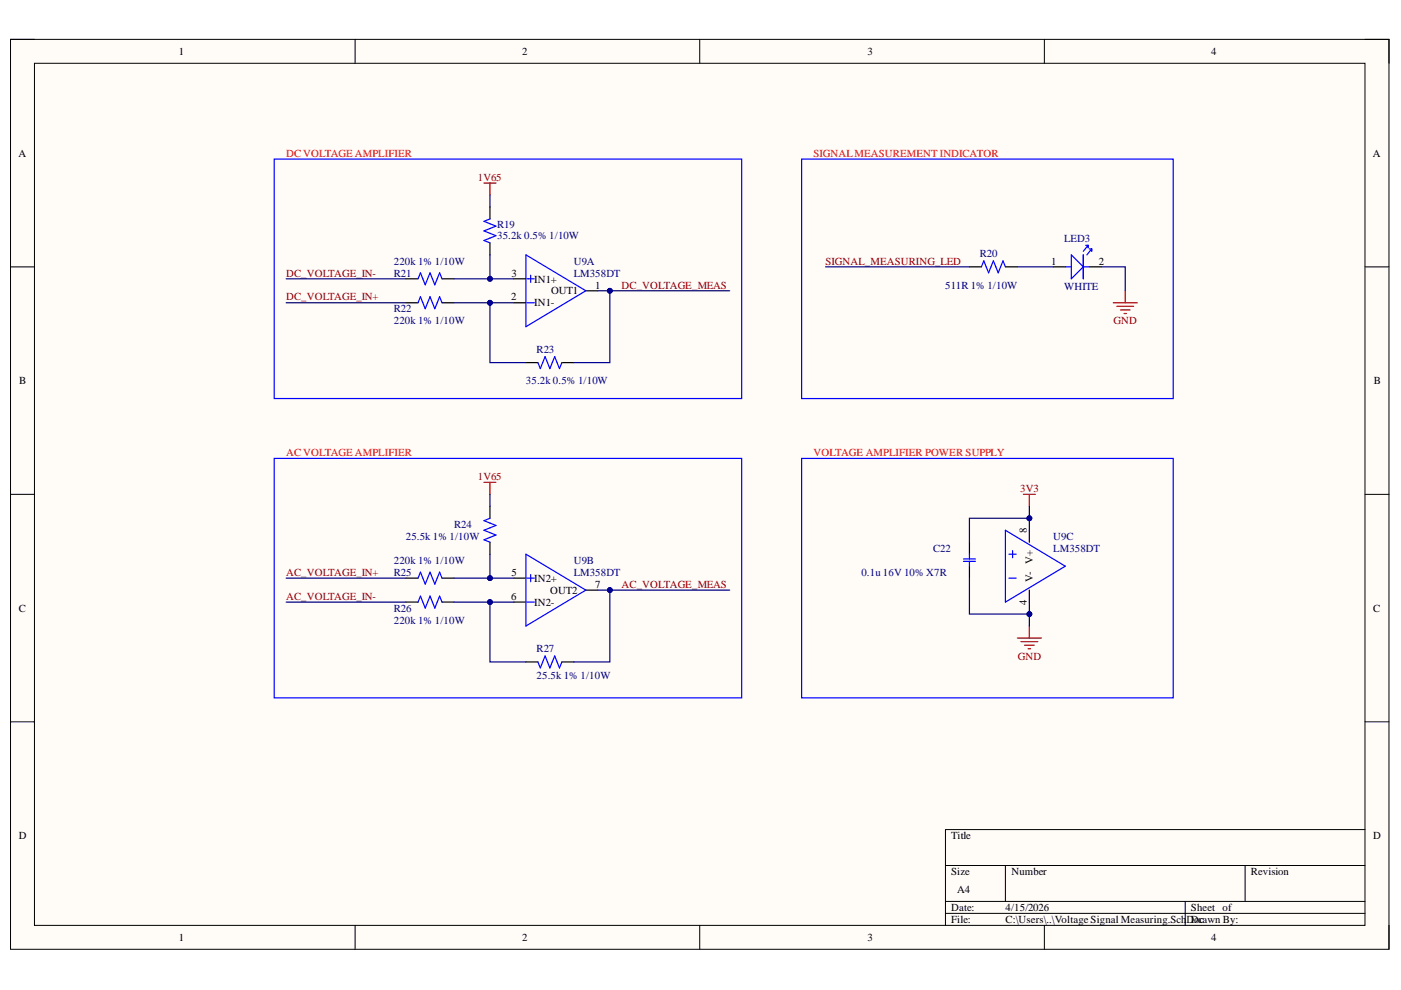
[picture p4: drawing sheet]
<svg xmlns="http://www.w3.org/2000/svg" width="297mm" height="210mm" viewBox="0 0 297 210" stroke-linecap="round" stroke-linejoin="round" font-family="sans-serif">
<path d="M2.2 8.3h292.3v193h-292.3z" fill-rule="evenodd" fill="#fffcf8"/>
<path d="M2.2 8.3h292.3v193h-292.3z" fill="none" stroke="#000" stroke-width=".21"/>
<path d="M7.3 13.4h282.1v182.8h-282.1z" fill-rule="evenodd" fill="#fffcf8"/>
<g fill="none" stroke="#000" stroke-width=".21">
<path d="M2.2 8.3h5.1M7.3 13.4h282.1v182.8h-282.1zM75.3 8.3v5.1M148.4 8.3v5.1M221.4 8.3v5.1M289.4 8.3h5.1v5.1M2.2 56.6h5.1M289.4 56.6h5.1M2.2 104.8h5.1M289.4 104.8h5.1M2.2 153h5.1M289.4 153h5.1"/>
<path d="M289.4 175.9h-88.9v20.3M75.3 196.2v5.1M148.4 196.2v5.1M200.5 183.5h88.9M200.5 191.1h88.9M200.5 193.7h88.9M213.2 183.5v7.6M221.4 196.2v5.1M251.3 191.1v5.1M264 183.5v7.6M294.5 196.2v5.1"/>
</g>
<g fill="none" stroke="#000" stroke-width=".25">
<path d="M86.1 59.1h2.5M93.7 59.1h2.6M103.9 43.9v2.5M103.9 51.5v2.5M109 59.1h2.5M205.5 56.6h2.6M213.2 56.6h2.5M223.3 56.6h2.6M230.9 56.6h2.6M86.1 64.2h2.5M93.7 64.2h2.6M109 64.2h2.5"/>
<path d="M111.5 76.9h2.5M119.1 76.9h2.6M124.2 61.7h2.6M103.9 107.3v2.6M103.9 115v2.5M205.5 115v2.5M218.2 112.4v2.6M86.1 122.6h2.5M86.1 127.7h2.5M93.7 122.6h2.6M93.7 127.7h2.6M109 122.6h2.5"/>
<path d="M109 127.7h2.5M124.2 125.1h2.6M205.5 120v2.6M218.2 125.1v2.6M111.5 140.3h2.5M119.1 140.3h2.6"/>
</g>
<g fill="none" stroke="#00f" stroke-width=".25">
<path d="M58.1 33.7h99.1v50.8h-99.1zM88.6 59.1l.5-1.3 1.1 2.6 1-2.6 1 2.6 1-2.6 .5 1.3M103.9 46.4l-1.3 .5 2.5 1-2.5 1.1 2.5 1-2.5 1 1.3 .5M111.5 54l12.7 7.7-12.7 7.6zM111.8 59.1h1.5M112.5 58.4v1.5M208.1 56.6l.5-1.3 1 2.5 1-2.5 1 2.5 1.1-2.5 .5 1.3M225.9 56.6h1.2M227.1 54l2.6 2.6-2.6 2.5zM229.7 56.6h1.2M229.7 54v5.1M230.2 52h.5"/>
<path d="M230.7 52l-1 1.3M230.7 52v.5M230.9 52.8h.6M231.5 52.8l-1.1 1.2M231.5 52.8v.5M88.6 64.2l.5-1.3 1.1 2.6 1-2.6 1 2.6 1-2.6 .5 1.3M111.8 64.2h1.5M114 76.9l.6 1.3 1-2.6 1 2.6 1-2.6 1 2.6 .5-1.3M58.1 97.2h99.1v50.8h-99.1zM170 97.2h78.7v50.8h-78.7zM103.9 109.9l-1.3 .5 2.5 1-2.5 1 2.5 1-2.5 1.1 1.3 .5M111.5 117.5l12.7 7.6-12.7 7.6z"/>
<path d="M204.3 118.5h2.5M204.3 119h2.5M205.5 117.5v1M205.5 119v1M213.2 112.4l12.7 7.6-12.7 7.7zM213.9 117.5h1.5M214.7 116.7v1.6M88.6 122.6l.5-1.3 1.1 2.5 1-2.5 1 2.5 1-2.5 .5 1.3M88.6 127.7l.5-1.3 1.1 2.5 1-2.5 1 2.5 1-2.5 .5 1.3M111.8 122.6h1.5M111.8 127.7h1.5M112.5 121.8v1.5"/>
<path d="M213.9 122.6h1.5M114 140.3l.6 1.3 1-2.5 1 2.5 1-2.5 1 2.5 .5-1.3"/>
</g>
<g fill="none" stroke="#800000" stroke-width=".25">
<path d="M102.6 38.8h2.5M103.9 38.8v2.5M236 64.2h5.1M236.8 65h3.6M237.6 65.7h2M238.3 66.5h.5M238.6 61.7v2.5M102.6 102.3h2.5M103.9 102.3v2.5M217 104.8h2.5M218.2 104.8v2.6M215.7 135.3h5.1"/>
<path d="M216.5 136h3.5M217.2 136.8h2.1M218 137.6h.5M218.2 132.7v2.6"/>
</g>
<path d="M103.9 41.3v2.6M103.9 117.5v5.1h-7.6" fill="none" stroke="#000080" stroke-width=".25"/>
<circle cx="103.9" cy="122.6" r=".51" fill="#000080"/>
<circle cx="103.9" cy="122.6" r=".51" fill="none" stroke="#000080" stroke-width=".21"/>
<path d="M96.3 64.2h12.7M103.9 104.8v2.5" fill="none" stroke="#000080" stroke-width=".25"/>
<circle cx="103.9" cy="64.2" r=".51" fill="#000080"/>
<circle cx="103.9" cy="64.2" r=".51" fill="none" stroke="#000080" stroke-width=".21"/>
<path d="M103.9 64.2v12.7h7.6" fill="none" stroke="#000080" stroke-width=".25"/>
<circle cx="103.9" cy="64.2" r=".51" fill="#000080"/>
<circle cx="103.9" cy="64.2" r=".51" fill="none" stroke="#000080" stroke-width=".21"/>
<path d="M129.3 61.7v15.2h-7.6" fill="none" stroke="#000080" stroke-width=".25"/>
<circle cx="129.3" cy="61.7" r=".51" fill="#000080"/>
<circle cx="129.3" cy="61.7" r=".51" fill="none" stroke="#000080" stroke-width=".21"/>
<path d="M103.9 54v5.1" fill="none" stroke="#000080" stroke-width=".25"/>
<circle cx="103.9" cy="59.1" r=".51" fill="#000080"/>
<circle cx="103.9" cy="59.1" r=".51" fill="none" stroke="#000080" stroke-width=".21"/>
<path d="M96.3 59.1h12.7" fill="none" stroke="#000080" stroke-width=".25"/>
<circle cx="103.9" cy="59.1" r=".51" fill="#000080"/>
<circle cx="103.9" cy="59.1" r=".51" fill="none" stroke="#000080" stroke-width=".21"/>
<path d="M126.8 61.7h27.9" fill="none" stroke="#000080" stroke-width=".25"/>
<circle cx="129.3" cy="61.7" r=".51" fill="#000080"/>
<circle cx="129.3" cy="61.7" r=".51" fill="none" stroke="#000080" stroke-width=".21"/>
<path d="M103.9 122.6h5.1" fill="none" stroke="#000080" stroke-width=".25"/>
<circle cx="103.9" cy="122.6" r=".51" fill="#000080"/>
<circle cx="103.9" cy="122.6" r=".51" fill="none" stroke="#000080" stroke-width=".21"/>
<path d="M96.3 127.7h12.7" fill="none" stroke="#000080" stroke-width=".25"/>
<circle cx="103.9" cy="127.7" r=".51" fill="#000080"/>
<circle cx="103.9" cy="127.7" r=".51" fill="none" stroke="#000080" stroke-width=".21"/>
<path d="M103.9 127.7v12.6h7.6" fill="none" stroke="#000080" stroke-width=".25"/>
<circle cx="103.9" cy="127.7" r=".51" fill="#000080"/>
<circle cx="103.9" cy="127.7" r=".51" fill="none" stroke="#000080" stroke-width=".21"/>
<path d="M126.8 125.1h2.5v15.2h-7.6" fill="none" stroke="#000080" stroke-width=".25"/>
<circle cx="129.3" cy="125.1" r=".51" fill="#000080"/>
<circle cx="129.3" cy="125.1" r=".51" fill="none" stroke="#000080" stroke-width=".21"/>
<path d="M129.3 125.1h25.4" fill="none" stroke="#000080" stroke-width=".25"/>
<circle cx="129.3" cy="125.1" r=".51" fill="#000080"/>
<circle cx="129.3" cy="125.1" r=".51" fill="none" stroke="#000080" stroke-width=".21"/>
<path d="M218.2 107.4v5M60.7 122.6h25.4M60.7 127.7h25.4" fill="none" stroke="#000080" stroke-width=".25"/>
<circle cx="218.2" cy="109.9" r=".51" fill="#000080"/>
<circle cx="218.2" cy="109.9" r=".51" fill="none" stroke="#000080" stroke-width=".21"/>
<path d="M218.2 127.7v5" fill="none" stroke="#000080" stroke-width=".25"/>
<circle cx="218.2" cy="130.2" r=".51" fill="#000080"/>
<circle cx="218.2" cy="130.2" r=".51" fill="none" stroke="#000080" stroke-width=".21"/>
<path d="M218.2 109.9h-12.7v5.1" fill="none" stroke="#000080" stroke-width=".25"/>
<circle cx="218.2" cy="109.9" r=".51" fill="#000080"/>
<circle cx="218.2" cy="109.9" r=".51" fill="none" stroke="#000080" stroke-width=".21"/>
<path d="M205.5 122.6v7.6h12.7" fill="none" stroke="#000080" stroke-width=".25"/>
<circle cx="218.2" cy="130.2" r=".51" fill="#000080"/>
<circle cx="218.2" cy="130.2" r=".51" fill="none" stroke="#000080" stroke-width=".21"/>
<path d="M60.7 59.1h25.4M175 56.6h30.5M215.7 56.6h7.6M233.5 56.6h5.1v5.1M60.7 64.2h25.4" fill="none" stroke="#000080" stroke-width=".25"/>
<path d="M170 33.7h78.7v50.8h-78.7z" fill="none" stroke="#00f" stroke-width=".25"/>
<g font-size="2.3">
<text x="37.9" y="11.7">1</text>
<text x="110.7" y="11.7">2</text>
<text x="183.9" y="11.7">3</text>
<text x="256.8" y="11.7">4</text>
<text x="3.9" y="33.3">A</text>
<text x="291.1" y="33.3">A</text>
<text x="108.4" y="58.6">3</text>
<text x="113.3" y="59.9">IN1+</text>
<text x="222.9" y="56.1">1</text>
<text x="233" y="56.1">2</text>
<text x="108.4" y="63.7">2</text>
<text x="113.3" y="65">IN1-</text>
<text x="116.8" y="62.4">OUT1</text>
<text x="126.2" y="61.2">1</text>
<text x="4.1" y="81.5">B</text>
<text x="291.3" y="81.5">B</text>
<text x="217.7" y="113" transform="rotate(-90 217.7 113)">8</text>
<text x="108.4" y="122.1">5</text>
<text x="113.3" y="123.4">IN2+</text>
<text x="116.7" y="125.9">OUT2</text>
<text x="126.2" y="124.6">7</text>
<text x="219" y="123.4" transform="rotate(-90 219 123.4)">V- V+</text>
<text x="4" y="129.7">C</text>
<text x="108.4" y="127.2">6</text>
<text x="113.3" y="128.4">IN2-</text>
<text x="217.7" y="128.2" transform="rotate(-90 217.7 128.2)">4</text>
<text x="291.2" y="129.7">C</text>
<text x="4" y="178">D</text>
<text x="201.7" y="178">Title</text>
<text x="291.2" y="178">D</text>
<text x="201.7" y="185.6">Size</text>
<text x="214.4" y="185.6">Number</text>
<text x="265.2" y="185.6">Revision</text>
<text x="202.9" y="189.4">A4</text>
<text x="201.7" y="193.2">Date:</text>
<text x="201.7" y="195.7">File:</text>
<text x="213.2" y="193.2">4/15/2026</text>
<text x="213.2" y="195.7">C:\Users\..\Voltage Signal Measuring.Sch</text>
<text x="251.6" y="195.7">DDorawn By:</text>
<text x="252.5" y="193.2">Sheet of</text>
<text x="254.3" y="195.7">c</text>
<text x="37.9" y="199.5">1</text>
<text x="110.7" y="199.5">2</text>
<text x="183.9" y="199.5">3</text>
<text x="256.8" y="199.5">4</text>
</g>
<g font-size="2.3" fill="#f00">
<text x="60.7" y="33.3">DC VOLTAGE AMPLIFIER</text>
<text x="172.5" y="33.3">SIGNALMEASUREMENT INDICATOR</text>
<text x="60.7" y="96.7">AC VOLTAGE AMPLIFIER</text>
<text x="172.5" y="96.7">VOLTAGE AMPLIFIER POWER SUPPLY</text>
</g>
<g font-size="2.3" fill="#800000">
<text x="101.3" y="38.4">1V65</text>
<text x="60.7" y="58.6">DC_VOLTAGE_IN-</text>
<text x="175" y="56.1">SIGNAL_MEASURING_LED</text>
<text x="60.7" y="63.7">DC_VOLTAGE_IN+</text>
<text x="131.8" y="61.2">DC_VOLTAGE_MEAS</text>
<text x="236.1" y="68.8">GND</text>
<text x="101.3" y="101.8">1V65</text>
<text x="216.3" y="104.4">3V3</text>
<text x="60.7" y="122.1">AC_VOLTAGE_IN+</text>
<text x="131.8" y="124.6">AC_VOLTAGE_MEAS</text>
<text x="60.7" y="127.2">AC_VOLTAGE_IN-</text>
<text x="215.8" y="139.8">GND</text>
</g>
<g font-size="2.3" fill="#000080">
<text x="105.4" y="48.2">R19</text>
<text x="105.4" y="50.8">35.2k 0.5% 1/10W</text>
<text x="225.6" y="51.3">LED3</text>
<text x="83.5" y="58.6">R21</text>
<text x="83.5" y="56.1">220k 1% 1/10W</text>
<text x="121.6" y="56.1">U9A</text>
<text x="121.6" y="58.6">LM358DT</text>
<text x="207.8" y="54.6">R20</text>
<text x="200.4" y="61.2">511R 1% 1/10W</text>
<text x="225.6" y="61.4">WHITE</text>
<text x="83.5" y="66.2">R22</text>
<text x="83.5" y="68.8">220k 1% 1/10W</text>
<text x="113.8" y="74.9">R23</text>
<text x="111.5" y="81.5">35.2k 0.5% 1/10W</text>
<text x="96.3" y="112">R24</text>
<text x="83.5" y="119.6">220k 1% 1/10W</text>
<text x="86" y="114.5">25.5k 1% 1/10W</text>
<text x="121.6" y="119.6">U9B</text>
<text x="197.9" y="117">C22</text>
<text x="223.3" y="114.5">U9C</text>
<text x="223.3" y="117">LM358DT</text>
<text x="83.5" y="122.1">R25</text>
<text x="121.6" y="122.1">LM358DT</text>
<text x="182.6" y="122.1">0.1u 16V 10% X7R</text>
<text x="83.5" y="129.7">R26</text>
<text x="83.5" y="132.2">220k 1% 1/10W</text>
<text x="113.8" y="138.3">R27</text>
<text x="113.8" y="143.9">25.5k 1% 1/10W</text>
</g>
</svg>
